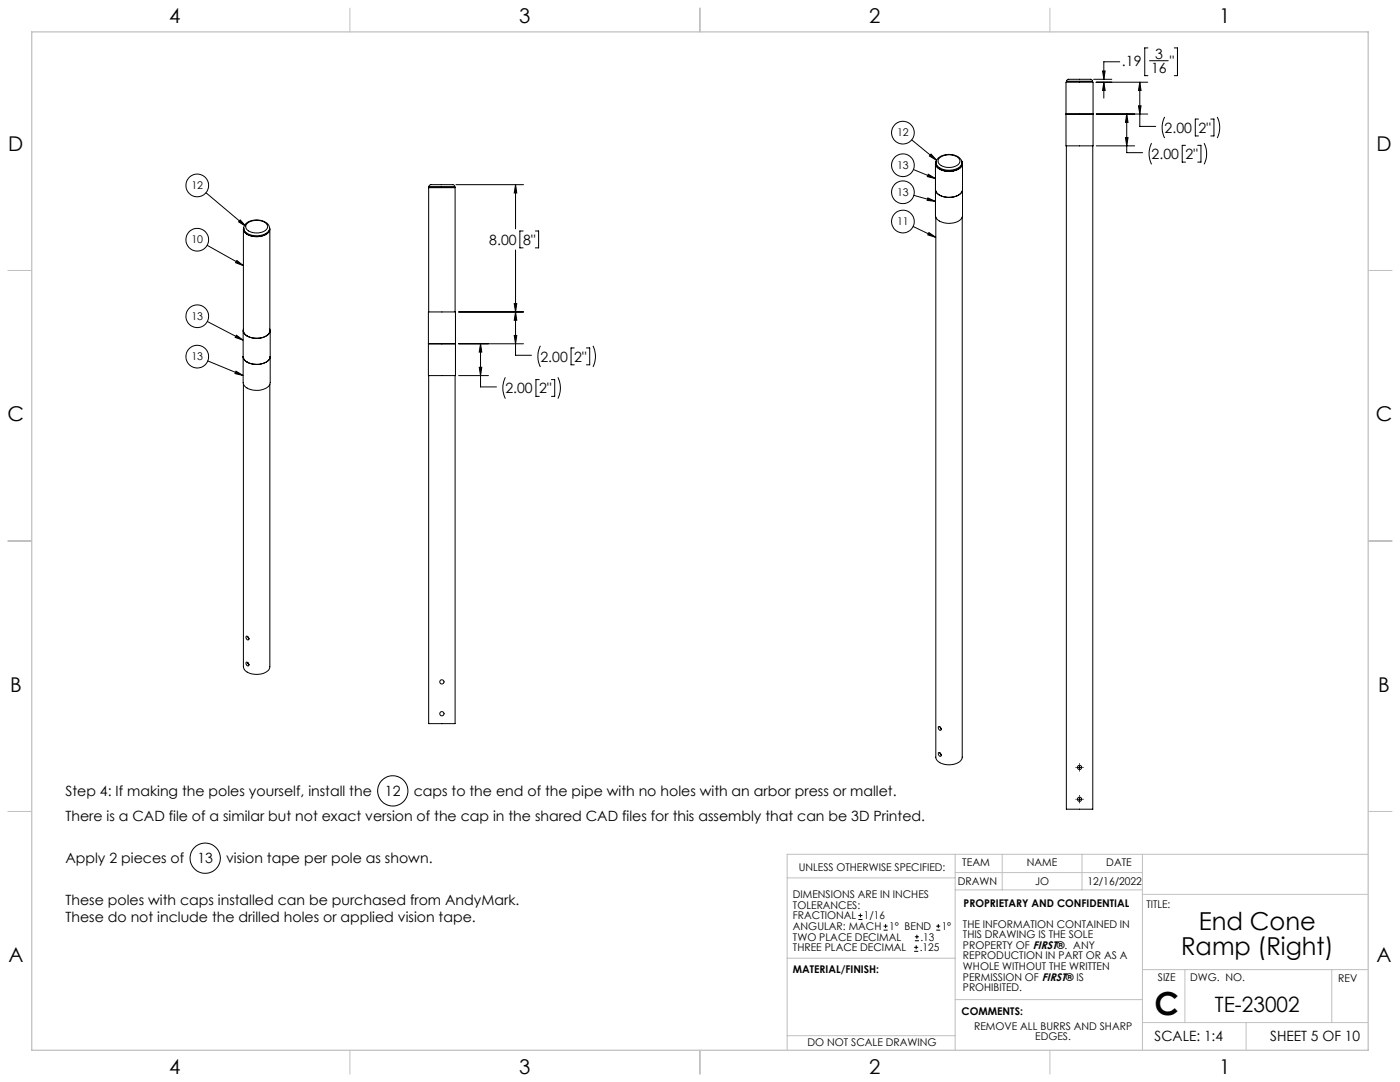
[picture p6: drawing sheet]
<svg xmlns="http://www.w3.org/2000/svg" width="559mm" height="432mm" viewBox="0 0 559 432" stroke-linecap="round" stroke-linejoin="round" font-family="sans-serif">
<g fill="none" stroke="#c0c0c0" stroke-width=".4">
<path d="M139.7 3.2v9.5M279.4 3.2v9.5M419.1 3.2v9.5M3.1 107.9h9.6M546.1 107.9h9.5M3.1 215.9h9.6M546.1 215.9h9.5M3.1 323.8h9.6M546.1 323.8h9.5M314.2 350.3h67M381.2 340.9v78.2M381.2 355.1h74.8"/>
<path d="M381.2 348.2h74.8M400 340.9v14.2M431.9 340.9v14.2M456 340.9v78.2M456 356.9h90.1M546.1 340.9h-231.9v78.2M314.2 382.4h67.2M381.2 398.9h74.8M456 387h90.1M472.9 387v21.1M531.6 387v21.1M139.7 419.1v9.6"/>
<path d="M279.4 419.1v9.6M314.2 413.3h67M419.1 419.1v9.6M456 408.1h90.1M497.4 408.1v11"/>
</g>
<path d="M12.7 12.7h533.4v406.4h-533.4z" fill="none" stroke="#c0c0c0" stroke-width=".5"/>
<g fill="none" stroke="#000" stroke-width=".4">
<path d="M458.2 19.1h-1.3v11.1h1.3M468.7 19.1h1.3v11.1h-1.3M425.5 32.8h10.8v25.4h-10.8zM425.7 32.4l.7-.8h9l.7 .8M425.7 32.4h10.4M425.7 32.4v.4M436.1 32.4v.4M436.5 31.6h7.3M437.4 32.8h20.7M440.1 28.3h1l-.5 3.3zM440.6 32.8l.5 3.3h-1zM440.6 32.8v6.4"/>
<path d="M446.9 24.7h-6.3v6.9M454.9 32.8l.5 3.3h-1zM454.9 32.8v17.6h6.4M458.8 24.2h7.5M363.9 55.8l9.9 8.2M425.5 45.5h10.8M425.6 58.2v264.7h10.6v-264.7M437.6 45.5h20.5M437.6 58.2h15.3M449.2 54.9h1.1l-.6 3.3zM449.7 45.5l.6 3.3h-1.1zM449.7 45.5v15.4h6.4"/>
<path d="M454.4 42.2h1l-.5 3.3zM459.6 57.1a9.6 9.6 0 0 0 0 8.5M464.9 46.7a9.5 9.5 0 0 0 0 8.4M473.2 58h-1.3v6.7h1.3M478 58h1.4v6.7h-1.4M478.4 47.5h-1.3v6.8h1.3M480.6 57.1a9.6 9.6 0 0 1 0 8.5M483.3 47.5h1.2v6.8h-1.2M485.8 46.7a9.5 9.5 0 0 1 0 8.4M82.2 76.9l15.9 13.4M171.2 74.5l.6-.8h9.1l.6 .8M171.2 74.5h10.3"/>
<path d="M171.2 74.5v.4M181.5 74.5v.4M182 73.7h27M205.8 73.7l.5 3.3h-1.1zM205.8 73.7v17.6M364.6 67.7l8.8 3.6M364.7 78l8.7 2.4M370.3 79l3.1 1.4-3.3-.4zM370.5 69.5l2.9 1.8-3.3-.8zM371.6 61.5l2.2 2.5-2.8-1.7zM373.4 65.3v20.7a4.3 4.3 0 0 0 4.6 3.1 5.4 5.4 0 0 0 6.2-3v-20.8M373.4 75.6a4.3 4.3 0 0 0 4.6 3.1 5.5 5.5 0 0 0 6.2-2.9v-.2"/>
<path d="M373.6 64.9a3.5 3.5 0 0 0 3.8 3.3 6.2 6.2 0 0 0 6.4-2.2l.1-1.1M373.6 64.9a4.6 4.6 0 0 0 5.2 3 4.5 4.5 0 0 0 5.1-3M373.8 64.1a2.4 2.4 0 0 0 1.7 3.6 7.4 7.4 0 0 0 8.4-1.5l.3-1.2-.3-.8M375.3 62.8a5.8 5.8 0 0 1 7.7 1 2.62 2.62 0 0 1-2.7 2.9 5.4 5.4 0 0 1-5.8-1.9v-1zM383.9 64.6a2.77 2.77 0 0 1-2.5 3.3 6.9 6.9 0 0 1-7.7-1.8l-.1-1.4M383.9 64.9a4.2 4.2 0 0 0-4.8-3.3 4.7 4.7 0 0 0-5.5 3.4M82.7 97.9l14.5 8.1M95.9 87.8l2.2 2.5-2.8-1.8zM97.2 91.4v40.5a4.7 4.7 0 0 0 5.2 3.1 4.6 4.6 0 0 0 5.3-3.1v-40.5M97.3 91.1a4.3 4.3 0 0 1 5-3.3 4.7 4.7 0 0 1 5.3 3.3M97.3 91.1a3.4 3.4 0 0 0 3.6 3.2 6.1 6.1 0 0 0 6.6-2.3l.1-.9M97.3 91.1a4.3 4.3 0 0 0 4.9 3 4.8 4.8 0 0 0 5.4-3"/>
<path d="M98.7 89.1a6 6 0 0 1 7.9 .6 2.36 2.36 0 0 1-2.2 3 5.3 5.3 0 0 1-6.3-1.8l.1-1.1zM107.6 90.7a2.72 2.72 0 0 1-2.5 3.4 6.9 6.9 0 0 1-7.7-1.9l-.1-1.3M205.8 99.8v42h6.3M208.8 92.2h-1.3v6.7h1.3M213.7 92.2h1.3v6.7h-1.3M364.5 90.4l9 4.3M370.8 92.8l2.7 1.9-3.2-1zM373.5 86.7v215.5a4.7 4.7 0 0 0 5.3 3 4.7 4.7 0 0 0 5.3-3v-215.5M94.5 104l2.7 2-3.1-1.2zM82.8 128.3l14.2 7.4M94.4 133.8l2.6 1.9-3.1-1zM97 131.9v20.8a4.2 4.2 0 0 0 4.7 3.1 5.8 5.8 0 0 0 6-2.6l.1-21.3"/>
<path d="M97.2 131.3a2.89 2.89 0 0 0 2.5 3.3 7.2 7.2 0 0 0 7.9-1.7l.1-1.6M171 124.5h10.8v25.4h-10.8zM171 137.2h10.8M171.1 124.5v-49.6h10.5v49.6M183.1 124.5h25.9M183.1 137.2h25.9M191.8 137.2l.5 3.3h-1zM191.8 137.2v17.2h6.4M205.2 121.2h1.1l-.5 3.3zM205.2 133.9h1.1l-.5 3.3zM205.8 124.5l.5 3.3h-1.1zM215.7 138a9.5 9.5 0 0 0 0 8.4"/>
<path d="M229.2 138.9h-1.3v6.7h1.3M234.1 138.9h1.3v6.7h-1.3M236.7 138a9.5 9.5 0 0 1 0 8.4M82.9 144l14.1 5.9M94.2 148.1l2.8 1.8-3.2-.8zM97 142.3a4.2 4.2 0 0 0 4.7 3.1 5.8 5.8 0 0 0 6-2.6l.1-.5M97.2 153.4v112.7a4.7 4.7 0 0 0 5.2 3 4.6 4.6 0 0 0 5.3-3v-112.7M171.1 149.9v138.9h10.5v-138.9M183.1 149.9h11.9M191.3 146.6h1l-.5 3.3zM201.7 150.6a9.3 9.3 0 0 0 0 8.5M215.2 151.5h-1.3v6.7h1.3"/>
<path d="M220.1 151.5h1.3v6.7h-1.3M222.7 150.6a9.3 9.3 0 0 1 0 8.5M98.2 254a.77 .77 0 0 1 1 .4 .77 .77 0 0 1-.4 1l-.5-.5zM98.9 254.1l.5 .8M98.4 264.2a.82 .82 0 0 1 .8 .6 .82 .82 0 0 1-.4 .9 1.04 1.04 0 0 1-.4-1.5zM98.9 264.4l.4 .9M99 264.6l-.1 .1M374.6 290a.78 .78 0 0 1 1 .5 .78 .78 0 0 1-.4 1l-.7-.8zM375.2 290.1l.5 .9M374.6 300.4a.78 .78 0 0 1 1 .4 .78 .78 0 0 1-.4 1l-.7-.7zM375.2 300.5l.5 .8M375.4 300.6l-.2 .1"/>
<path d="M429.4 319h.2M429.4 306.3h.2M430.2 319h1.3M430.2 306.3h1.3M430.9 304.8v.2M430.9 305.6v1.3M430.9 307.6v.1M430.9 317.5v.2M430.9 318.3v1.3M432.2 319h.2M432.2 306.3h.2M430.9 320.3v.1"/>
<path d="M342.6 367h1.6M342.6 365.4h1.6M343.4 364.6v1.5M352.7 371.2h1.6M352.7 369.6h1.6M353.5 368.8v1.6M364.9 379.7h1.6M364.9 378.1h1.6M365.2 375.4h1.6M365.2 373.8h1.6M365.7 377.3v1.5M366 373v1.6"/>
<path d="M373.7 371.2h1.6M373.7 369.6h1.6M374.5 368.8v1.6"/>
<circle cx="360.4" cy="52.9" r="4.5"/>
<circle cx="78.7" cy="74" r="4.5"/>
<circle cx="360.4" cy="65.9" r="4.5"/>
<circle cx="360.4" cy="76.7" r="4.5"/>
<circle cx="78.7" cy="95.7" r="4.5"/>
<circle cx="360.4" cy="88.4" r="4.5"/>
<circle cx="78.7" cy="126.2" r="4.5"/>
<circle cx="78.7" cy="142.3" r="4.5"/>
<circle cx="176.4" cy="272.1" r=".86"/>
<circle cx="176.4" cy="284.8" r=".86"/>
<circle cx="156.8" cy="315.6" r="6"/>
<circle cx="430.9" cy="306.3" r=".84"/>
<circle cx="430.9" cy="319" r=".84"/>
<circle cx="81.9" cy="342.5" r="6"/>
</g>
<g fill="#000">
<path d="M95.9 87.8l2.2 2.5-2.9-1.8zM94.5 104l2.7 2-3.1-1.2zM94.4 133.8l2.6 1.9-3.1-1zM94.2 148.1l2.8 1.8-3.2-.8zM371.6 61.5l2.2 2.5-2.8-1.7zM370.5 69.5l2.9 1.8-3.3-.8zM370.3 79l3.1 1.4-3.3-.4zM370.8 92.8l2.7 1.9-3.2-1z"/>
<path d="M205.2 121.2h1.1l-.5 3.3zM205.8 73.7l.5 3.3h-1.1zM205.2 133.9h1.1l-.5 3.3zM205.8 124.5l.5 3.3h-1.1zM191.3 146.6h1l-.5 3.3zM191.8 137.2l.5 3.3h-1zM440.1 28.3h1l-.5 3.3zM440.6 32.8l.5 3.3h-1zM454.9 32.8l.5 3.3h-1zM454.4 42.2h1l-.5 3.3zM449.2 54.9h1.1l-.6 3.3zM449.7 45.5l.6 3.3h-1.1z"/>
</g>
<text font-size="12.7" x="460.9" y="405.2">C</text>
<g font-size="9.9">
<text x="478.5" y="371.2">End Cone</text>
<text x="471.4" y="381.1">Ramp (Right)</text>
</g>
<text font-size="8.5" x="484.9" y="404">TE-23002</text>
<g font-size="8.1">
<text x="67.6" y="9.3">4</text>
<text x="207.3" y="9.3">3</text>
<text x="347" y="9.3">2</text>
<text x="486.7" y="9.3">1</text>
<text x="3.3" y="60.1">D</text>
<text x="549.4" y="60.1">D</text>
<text x="3" y="168">C</text>
<text x="549.1" y="168">C</text>
<text x="4" y="276">B</text>
<text x="550.1" y="276">B</text>
<text x="3.3" y="383.9">A</text>
<text x="549.4" y="383.9">A</text>
<text x="67.6" y="428.4">4</text>
<text x="207.3" y="428.4">3</text>
<text x="347" y="428.4">2</text>
<text x="486.7" y="428.4">1</text>
</g>
<g font-size="5.6">
<text x="461" y="23.4">3</text>
<text x="447.8" y="26.4">.19</text>
<text x="459.5" y="29">16</text>
<text x="467" y="26.4">&quot;</text>
<text x="464.9" y="53">2.00</text>
<text x="478.4" y="53">2&quot;</text>
<text x="459.7" y="63.5">2.00</text>
<text x="473.2" y="63.5">2&quot;</text>
<text x="195.3" y="97.7">8.00</text>
<text x="208.8" y="97.7">8&quot;</text>
<text x="215.7" y="144.3">2.00</text>
<text x="229.2" y="144.3">2&quot;</text>
<text x="201.7" y="156.9">2.00</text>
<text x="215.3" y="156.9">2&quot;</text>
<text x="26.1" y="317.5">Step 4: If making the poles yourself, install the</text>
<text x="153.7" y="317.6">12</text>
<text x="165.1" y="317.5">caps to the end of the pipe with no holes with an arbor press or mallet.</text>
<text x="26.1" y="327.8">There is a CAD file of a similar but not exact version of the cap in the shared CAD files for this assembly that can be 3D Printed.</text>
<text x="26.1" y="344.4">Apply 2 pieces of</text>
<text x="78.8" y="344.5">13</text>
<text x="90.3" y="344.4">vision tape per pole as shown.</text>
<text x="26.1" y="361.3">These poles with caps installed can be purchased from AndyMark.</text>
<text x="26.1" y="368">These do not include the drilled holes or applied vision tape.</text>
<text x="460.9" y="415.2">SCALE: 1:4</text>
<text x="507" y="415.2">SHEET 5 OF 10</text>
</g>
<g font-size="4.2">
<text x="358.1" y="54.4">12</text>
<text x="358.1" y="67.4">13</text>
<text x="76.4" y="75.5">12</text>
<text x="358.1" y="78.2">13</text>
<text x="358.1" y="89.9">11</text>
<text x="76.4" y="97.2">10</text>
<text x="76.4" y="127.7">13</text>
<text x="76.4" y="143.8">13</text>
<text x="318.8" y="347.7">UNLESS OTHERWISE SPECIFIED:</text>
<text x="384.1" y="345.5">TEAM</text>
<text x="409.9" y="345.7">NAME</text>
<text x="441.6" y="345.7">DATE</text>
<text x="382.3" y="353.3">DRAWN</text>
<text x="413.2" y="353.3">JO</text>
<text x="434" y="353.3">12/16/2022</text>
<text x="316.5" y="358.5">DIMENSIONS ARE IN INCHES</text>
<text x="316.5" y="362.7">TOLERANCES:</text>
<text x="384.6" y="361.9">PROPRIETARY AND CONFIDENTIAL</text>
<text x="457.6" y="362.3">TITLE:</text>
<text x="316.5" y="371.2">ANGULAR: MACH</text>
<text x="316.5" y="366.9">FRACTIONAL</text>
<text x="344.8" y="366.9">1/16</text>
<text x="354.9" y="371.2">1° BEND</text>
<text x="375.9" y="371.2">1°</text>
<text x="384.4" y="370.2">THE INFORMATION CONTAINED IN</text>
<text x="316.5" y="375.4">TWO PLACE DECIMAL</text>
<text x="367.4" y="375.4">.13</text>
<text x="384.4" y="374.4">THIS DRAWING IS THE SOLE</text>
<text x="316.5" y="379.6">THREE PLACE DECIMAL</text>
<text x="367.1" y="379.6">.125</text>
<text x="384.4" y="378.6">PROPERTY OF FIRST®. ANY</text>
<text x="384.4" y="382.9">REPRODUCTION IN PART OR AS A</text>
<text x="316.5" y="388.4">MATERIAL/FINISH:</text>
<text x="384.4" y="387.1">WHOLE WITHOUT THE WRITTEN</text>
<text x="384.4" y="391.3">PERMISSION OF FIRST® IS</text>
<text x="384.4" y="395.6">PROHIBITED.</text>
<text x="462.2" y="391.3">SIZE</text>
<text x="475.1" y="391.3">DWG. NO.</text>
<text x="534.1" y="391.8">REV</text>
<text x="383.8" y="405.1">COMMENTS:</text>
<text x="388.8" y="410.9">REMOVE ALL BURRS AND SHARP</text>
<text x="322.3" y="417.6">DO NOT SCALE DRAWING</text>
<text x="413.2" y="415.2">EDGES.</text>
</g>
</svg>
